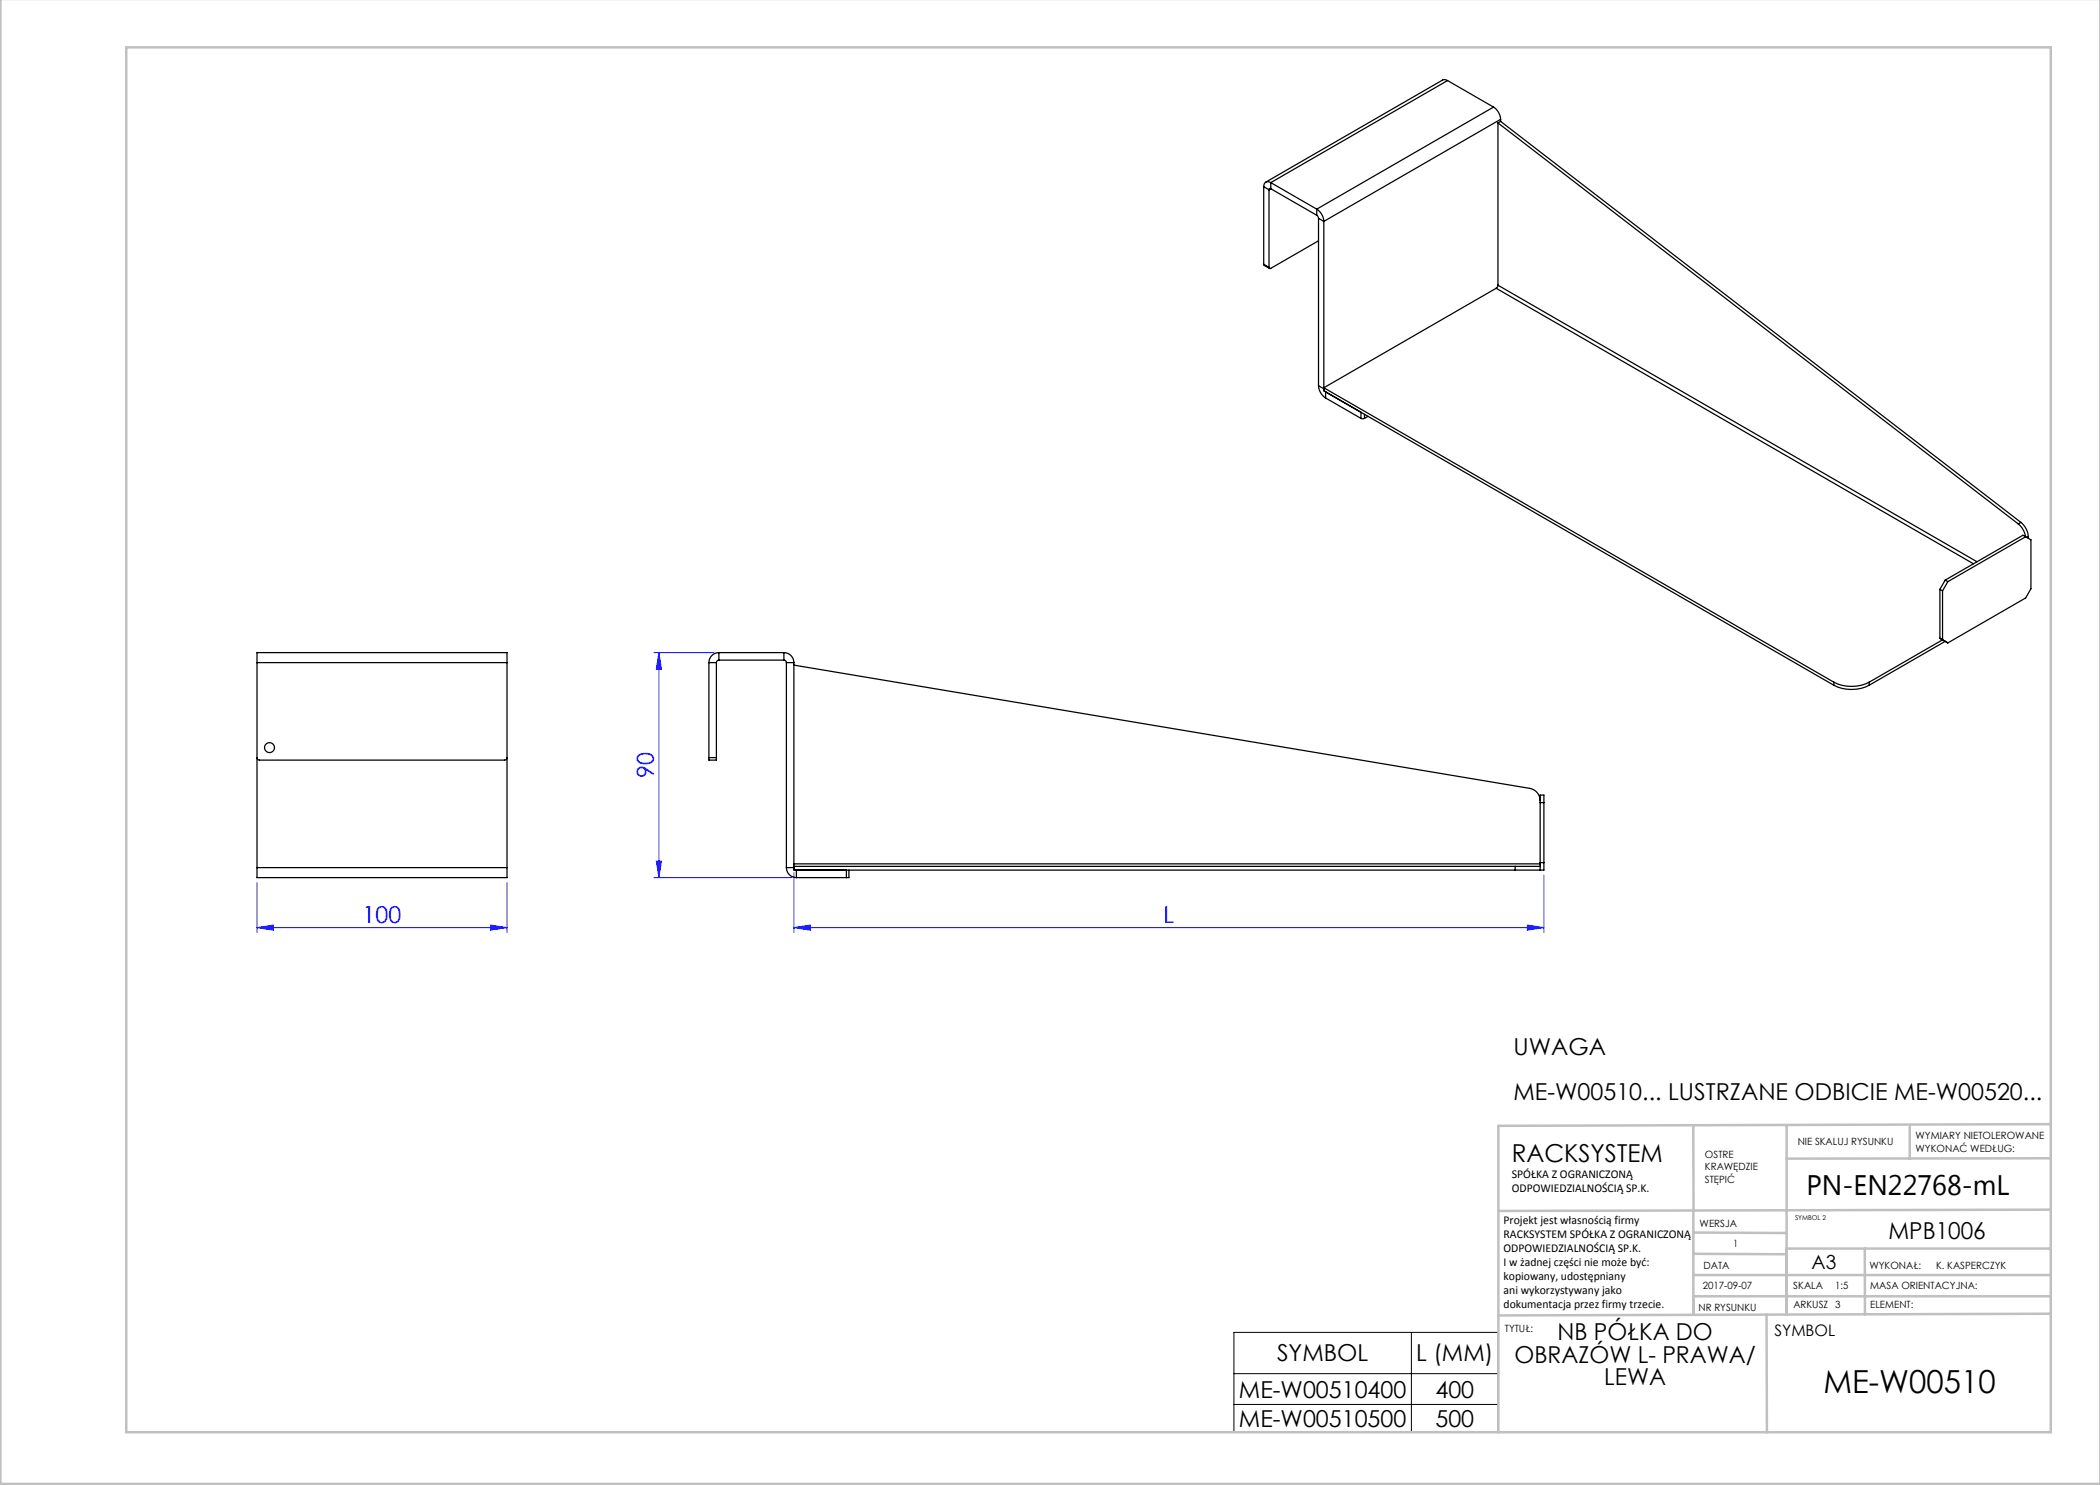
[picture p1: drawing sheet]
<svg xmlns="http://www.w3.org/2000/svg" width="420mm" height="297mm" viewBox="0 0 420 297" stroke-linecap="round" stroke-linejoin="round" font-family="sans-serif">
<g fill="none" stroke="#00f" stroke-width=".2">
<path d="M130.8 130.5h12M131.8 130.5l.5 3.3h-1zM131.8 130.5v45M51.4 176.5v10M101.4 176.5v10M130.8 175.5h27.5M131.3 172.2h1l-.5 3.3zM158.8 174.5v12M308.8 175v11.5M51.4 185.5l3.3-.5v1zM51.4 185.5h50M98.1 185l3.3 .5-3.3 .5z"/>
<path d="M158.8 185.5l3.3-.5v1zM158.8 185.5h150M305.5 185l3.3 .5-3.3 .5z"/>
</g>
<path d="M246.8 266.5h52.8v19.9h-52.8zM246.8 274.7h52.8M282.3 266.5v19.9M246.8 280.9h52.8" fill="none" stroke="#000" stroke-width=".2"/>
<g fill="none" stroke="#c0c0c0" stroke-width=".5">
<path d="M.1 -.1v296.9h419.9M25.2 9.5h385v276.9h-385zM338.7 225.2v16.9M357.3 225v37.9M382 225.4v6.3M410.1 224.8l-110.4 .4v61.2M410.1 231.7h-52.8M338.7 259.3h71.5M338.7 255h71.5M338.7 250.8l18.6 .1M338.7 246.5l18.6 .1M338.7 242.1v20.9"/>
<path d="M373 249.7v13.2M410.1 241.9l-110.4 .3M410.2 249.7h-52.9v13.2M353.3 262.9l.1 23.5M410.2 262.7l-110.5 .4"/>
</g>
<g fill="#00f">
<path d="M51.4 185.5l3.3-.5v1zM98.1 185l3.3 .5-3.3 .5z"/>
<path d="M305.5 185l3.3 .5-3.3 .5zM158.8 185.5l3.3-.5v1z"/>
<path d="M131.3 172.2h1l-.5 3.3zM131.8 130.5l.5 3.3h-1z"/>
</g>
<g fill="none" stroke="#000" stroke-width=".25">
<path d="M289.5 16.1l-.5-.2-.5 .1-35.3 20.4M289.5 16.1l-35.3 20.4M289.5 16.1l9.2 5.3M252.7 37.3l1.1 .7M252.7 37.3v15.6M253.8 38v15.5M254.2 36.5a.86 .86 0 0 0-1-.1 .86 .86 0 0 0-.5 .9M254.2 37.7h-.3l-.1 .3M254.2 36.5v1.2M254.2 36.5l9.1 5.3M254.2 37.7l9.1 5.4M254.2 37.7l-.4 .3"/>
<path d="M298.7 21.4a3.1 3.1 0 0 1 1.4 2.5M298.7 21.4l-35.4 20.4M299.6 24.6l104 80.2M299.6 24.6v32.4M300.1 24.3l-.5 .3M300.1 24.3l104.1 80.2M300.1 23.9l-35.3 20.4M300.1 23.9v.4M252.7 52.9l.1 .2 1.1 .6M252.7 52.9l1.1 .6M263.3 41.8a3.1 3.1 0 0 1 1.5 2.5M263.3 43.1l.4 .6"/>
<path d="M263.3 41.8v1.3M263.7 48.2l-9.5 5.5h-.3l-.1-.2M263.7 43.7l1.1 .6M263.7 43.7v33.4M264.8 44.3v33.9l102 58.8M299.2 57.7l-34.4 19.9 102 58.8M299.2 57.7l95.5 55.1M299.6 57l-.4 .7M299.6 57l95.8 55.4M263.7 77.1l1.1 .7 .3 .6v1.2M263.7 77.1a3.1 3.1 0 0 0 1.4 2.5M265.1 79.6l7.1 4.1"/>
<path d="M272.2 83.7h.7M272.2 82.5v1.2M272.9 82.9v.8M273.6 83.3l-.7 .4M388 117.9l.5 .3M388.5 118.2v9.8l-14.7 8.4M389 116l15.6-9 1.6 1v9.8l-1.1 1.8-15.5 9-1.6-.9v-9.8M389 116l.6 .3M389 116l-1 1.9M389.6 116.3l-1.1 1.9M403.6 104.8a4 4 0 0 1 1.5 2.5l-15.5 9M404.2 104.5a4 4 0 0 1 1.5 2.8"/>
<path d="M404.2 104.5l-.6 .3M405.7 107.3v.4M405.7 107.3l-.3 .2M51.4 132.5v-2h50v2M51.4 132.5h50M51.4 132.5v41M101.4 132.5v41M141.8 132.5h1.5M141.8 132.5v19M143.3 132.5v19M143.8 130.5a2 2 0 0 0-2 2M143.8 132l-.4 .2-.1 .3"/>
<path d="M143.8 130.5v1.5M143.8 132h13M143.8 130.5h13M156.8 132l.3 .2 .2 .3M156.8 130.5a2 2 0 0 1 2 2M156.8 130.5v1.5M157.3 132.5h1.5M157.3 132.5v41M158.8 133l147.1 24.7a2.5 2.5 0 0 1 2.1 2.4M158.8 132.5v41.5h144.2M366.8 136.4a7.8 7.8 0 0 0 7 0M366.8 137a7.8 7.8 0 0 0 7 0"/>
<path d="M366.8 136.4v.6M373.8 136.4v.6M389 128.3l-15.2 8.7M51.4 151.5l.1 .4 .4 .1h49l.4-.1 .1-.4M141.8 151.5v.5h1.5v-.5M141.8 151.5h1.5M308 159h.8v15h-.8zM51.4 173.5v2h50v-2M51.4 173.5h50M157.3 173.5a2 2 0 0 0 2 2M157.3 173.5h1.5l.1 .4 .4 .1v1.5M158.8 173.3h144.2"/>
<path d="M158.8 172.8h149.2M159.3 175.5h10M169.3 174v1.5M169.8 174v1.5h-.5M303 173.3h5M303 174h5M303 173.3v.7M308 160.5h.8M308 172.5h.8"/>
<circle cx="53.9" cy="149.5" r="1"/>
</g>
<text font-size="6.3" x="364.7" y="278.5">ME-W00510</text>
<text font-size="5.6" x="361.3" y="239.1">PN-EN22768-mL</text>
<text font-size="4.9" x="302.4" y="232.4">RACKSYSTEM</text>
<g font-size="4.7" fill="#00f">
<text x="130.8" y="155.6" transform="rotate(-90 130.8 155.6)">90</text>
<text x="72.5" y="184.5">100</text>
<text x="232.7" y="184.5">L</text>
</g>
<g font-size="4.7">
<text x="302.7" y="211">UWAGA</text>
<text x="302.7" y="220.1">ME-W00510... LUSTRZANE ODBICIE ME-W00520...</text>
<text x="377.7" y="247.8">MPB1006</text>
<text x="311.5" y="268.1">NB PÓŁKA DO</text>
<text x="255.4" y="272.3">SYMBOL</text>
<text x="283.2" y="272.3">L (MM)</text>
<text x="302.9" y="272.6">OBRAZÓW L- PRAWA/</text>
<text x="247.8" y="279.5">ME-W00510400</text>
<text x="287.1" y="279.5">400</text>
<text x="320.8" y="277.1">LEWA</text>
<text x="247.8" y="285.3">ME-W00510500</text>
<text x="287.1" y="285.3">500</text>
</g>
<text font-size="3.9" x="362.3" y="253.8">A3</text>
<text font-size="3.2" x="354.9" y="267.2">SYMBOL</text>
<g font-size="2.4">
<text x="302.4" y="235.6">SPÓŁKA Z OGRANICZONĄ</text>
<text x="302.4" y="238.4">ODPOWIEDZIALNOŚCIĄ SP.K.</text>
<text x="300.7" y="244.7">Projekt jest własnością firmy</text>
<text x="300.7" y="247.5">RACKSYSTEM SPÓŁKA Z OGRANICZONĄ</text>
<text x="300.7" y="250.3">ODPOWIEDZIALNOŚCIĄ SP.K.</text>
<text x="300.7" y="253.1">I w żadnej części nie może być:</text>
<text x="300.7" y="256">kopiowany, udostępniany</text>
<text x="300.7" y="258.8">ani wykorzystywany jako</text>
<text x="300.7" y="261.6">dokumentacja przez firmy trzecie.</text>
</g>
<g font-size="2">
<text x="383.1" y="227.9">WYMIARY NIETOLEROWANE</text>
<text x="341" y="231.6">OSTRE</text>
<text x="359.5" y="228.9">NIE SKALUJ RYSUNKU</text>
<text x="383.1" y="230.4">WYKONAĆ WEDŁUG:</text>
<text x="341" y="234.1">KRAWĘDZIE</text>
<text x="341" y="236.6">STĘPIĆ</text>
<text x="339.9" y="245.4">WERSJA</text>
<text x="346.6" y="249.5">1</text>
<text x="340.6" y="257.7">2017-09-07</text>
<text x="340.7" y="253.8">DATA</text>
<text x="358.7" y="257.7">SKALA</text>
<text x="367" y="257.7">1:5</text>
<text x="373.9" y="253.8">WYKONAŁ:</text>
<text x="374.1" y="257.7">MASA ORIENTACYJNA:</text>
<text x="387.2" y="253.8">K. KASPERCZYK</text>
<text x="339.7" y="262.3">NR RYSUNKU</text>
<text x="358.7" y="261.7">ARKUSZ 3</text>
<text x="374.1" y="261.7">ELEMENT:</text>
<text x="301" y="266.4">TYTUŁ:</text>
</g>
<text font-size="1.3" x="359" y="244">SYMBOL 2</text>
</svg>
